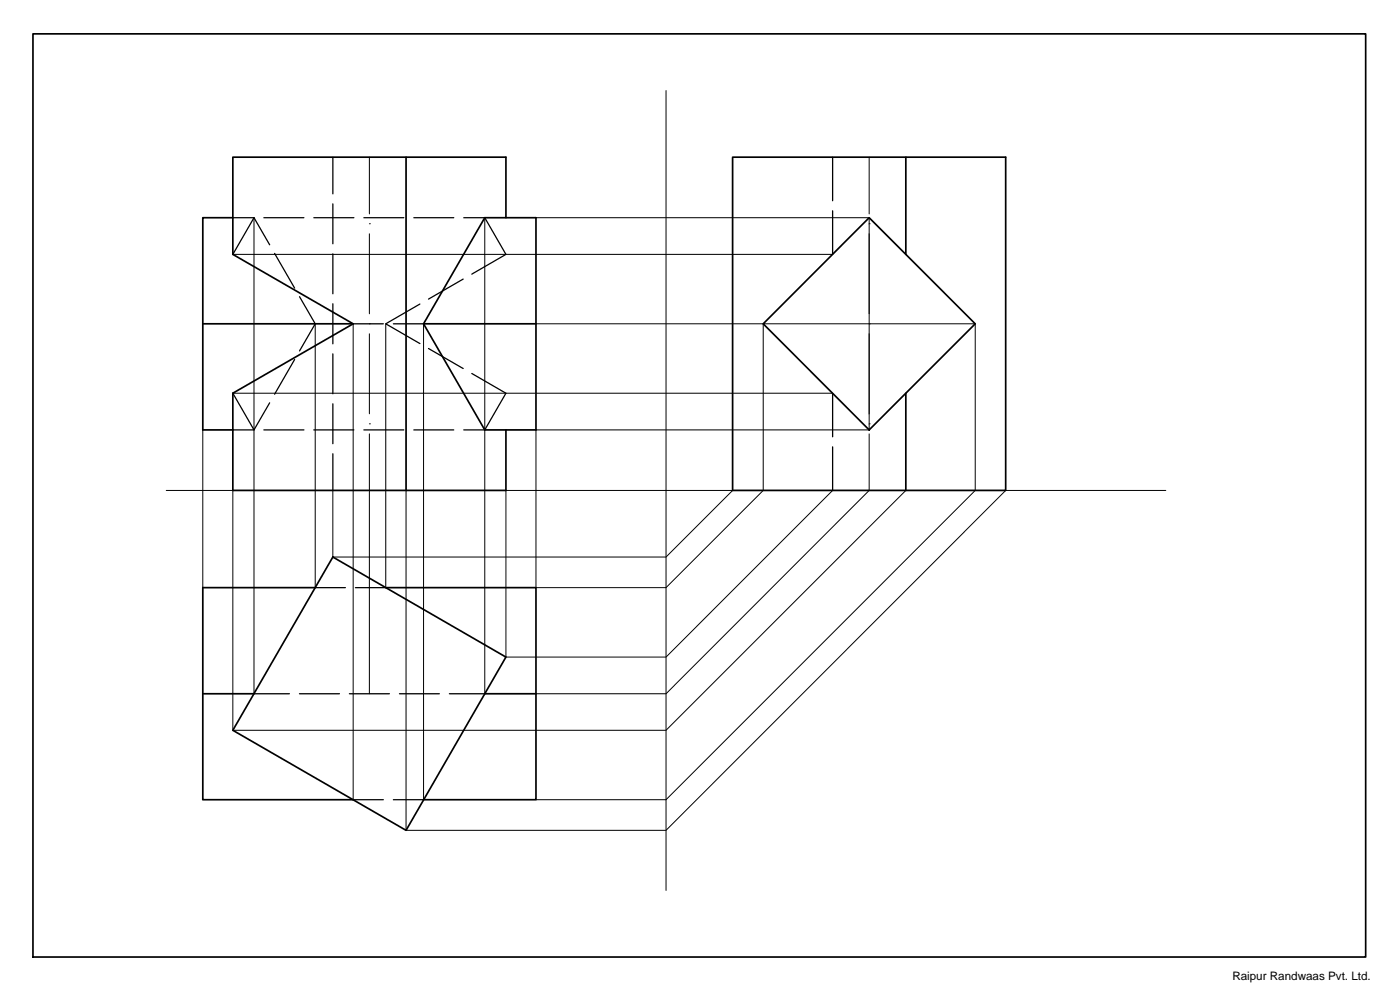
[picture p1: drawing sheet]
<svg xmlns="http://www.w3.org/2000/svg" width="420mm" height="297mm" viewBox="0 0 420 297" stroke-linecap="round" stroke-linejoin="round" font-family="sans-serif">
<!-- layer: Obj -->
<g fill="none" stroke="#000" stroke-width=".51">
<path d="M9.9 10.2h400v276.9h-400zM121.9 47.2v100M219.9 47.2h81.9v100h-81.9zM271.9 47.2v29.1M69.9 65.3v-18.1h81.9v18.1M69.9 65.3h-9v63.7h9M69.9 65.3v11l36.1 20.9-36.1 20.8v29.2h81.9v-18.2M145.5 65.3h15.4v63.7h-15.4l-18.4-31.8zM260.8 65.3l31.9 31.9-31.9 31.8-31.7-31.8zM60.9 97.2h45.1M127.1 97.2h33.8M271.9 118v29.2"/>
<path d="M94.6 176.3h-33.7v63.6h45.1M99.9 167.1l51.9 30-29.9 52-52-30zM115.8 176.3h45.1v63.6h-33.8M60.9 208.2h15.3M145.5 208.2h15.4"/>
</g>
<!-- layer: Con -->
<g fill="none" stroke="#000" stroke-width=".3">
<path d="M199.9 27.2v240M110.9 47.2v17M260.8 47.2v17M69.9 76.3h180M76.2 65.3v142.9M110.9 67.1h.1M110.9 70.1v24M145.5 65.3v142.9M160.9 65.3h99.9v63.7h-99.9v47.3h39l29.2-29.1v-50M260.8 67.1h.1M260.8 70.1v24M94.6 97.2v79.1"/>
<path d="M106 97.2v142.7M110.9 97.2h.1M115.8 97.2v79.1M127.1 97.2v142.7M160.9 97.2h131.8v50l-92.8 92.7h-39M260.8 97.2h.1M69.9 118h180M110.9 100.2v24M260.8 100.2v24M60.9 129v47.3M110.9 127.2h.1M110.9 130.2v78"/>
<path d="M260.8 127.2h.1M260.8 130.2v17l-60.9 61h-39M49.9 147.2h300M69.9 147.2v71.9h130l72-71.9M99.9 147.2v19.9h100l20-19.9M121.9 147.2v101.9h78l101.9-101.9M151.8 147.2v49.9h48.1l50-49.9"/>
</g>
<!-- layer: ObjH -->
<g fill="none" stroke="#000" stroke-width=".38">
<path d="M99.9 47.2v11M249.9 47.2v13M69.9 65.3h6.3M79.2 65.3h12M80.9 73.4l-4.7-8.1-6.3 11M82.4 76l6 10.4M94.2 65.3h12M99.9 61.2v12M99.9 76.2v11.9M109.2 65.3h12M124.2 65.3h12M139.2 65.3h6.3l6.3 11-10.2 6"/>
<path d="M249.9 63.2v13.1M89.9 89l4.7 8.2-4.7 8.1M99.9 91.1v12.1M106 97.2h9M118.1 97.2h9M126 91.2l-10.2 6 10.2 5.9M139 83.7l-10.4 6M69.9 118l6.3 11 4.7-8.1M88.4 107.9l-6 10.4M99.9 106.2v12M128.6 104.6l10.4 6M141.6 112.1l10.2 5.9-6.3 11h-6.3"/>
<path d="M249.9 118v13.1M69.9 129h6.3M79.2 129h12M94.2 129h12M99.9 121.2v11.9M99.9 136.1v11.1M109.2 129h12M124.2 129h12M249.9 134.1v13.1M94.6 176.3h9.1M106.7 176.3h9.1M76.2 208.2h10.7"/>
<path d="M89.9 208.2h12M104.8 208.2h12.1M119.9 208.2h12M134.9 208.2h10.6M106 239.9h9M118.1 239.9h9"/>
</g>
<text font-size="3.5" x="369.9" y="294.1">Raipur Randwaas Pvt. Ltd.</text>
</svg>
